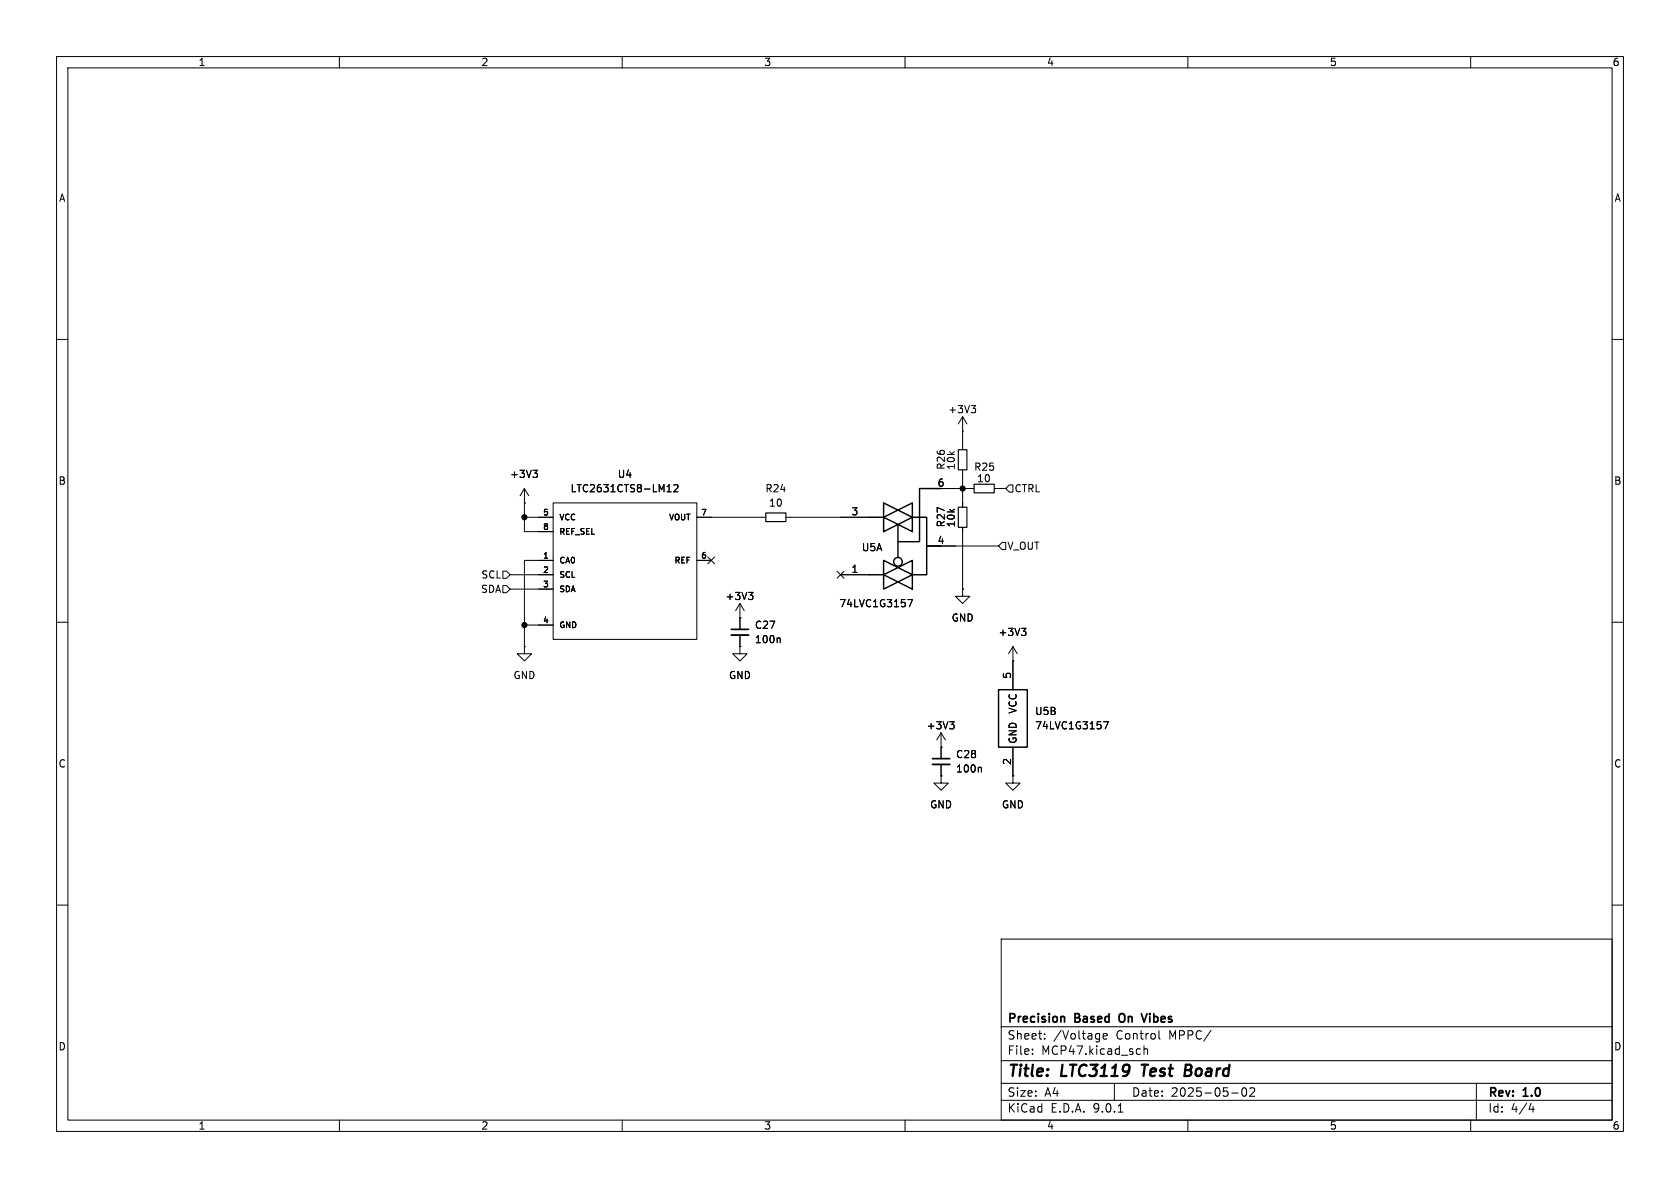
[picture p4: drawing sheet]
<svg xmlns="http://www.w3.org/2000/svg" width="297mm" height="210mm" viewBox="0 0 297 210" stroke-linecap="round" stroke-linejoin="round" font-family="sans-serif">
<g fill="none" stroke="#000" stroke-width=".18">
<path d="M10 10h277v190h-277zM12 12h273v186h-273zM60 10v2M110 10v2M160 10v2M210 10v2M260 10v2M10 60h2M170.2 76.2h.1M170.2 73.7v5.8M170.2 73.7l-.8 1.2M170.2 73.7l.7 1.2"/>
<path d="M171.7 71.7h.8l-.4 .5M172.2 72.2l.3 .2v.3l-.3 .3M285 60h2M92.7 88.9h.1M92.7 91.4h5.1M92.7 86.4v7.6h5.1M92.7 86.4l-.8 1.2M92.7 86.4l.8 1.2M94.2 83.1h.8l-.4 .5M94.8 83.6l.2 .3v.3l-.2 .2M97.8 88.9h25.4v24.1h-25.4zM97.8 99.1h-5.1v15.2"/>
<path d="M117.9 86.9h.8M118 86l.3-.3v1.2M119.1 85.8l.5-.1 .3 .3-.8 .9h.8M123.2 91.4h12.2M123.2 99.1h2.5M125.1 98.5l1.2 1.2M126.3 98.5l-1.2 1.2M138.9 91.4h14.8M163.8 96.5h12.7M163.8 86.4h8.4M170.2 83.1v6.6M170.2 93.2v10.9"/>
<path d="M175.8 86.4h2M177.2 95.9h.6v1.3h-.6l-.7-.7zM177.8 86.4l.6-.7h.7v1.3h-.7zM10 110h2M88.9 103.5h.6l.7 .6-.7 .7h-.6zM88.9 101h.6l.7 .6-.7 .6h-.6zM90.2 101.6h7.6M90.2 104.1h7.6M92.7 114.3v1.3h1.3l-1.3 1.2-1.3-1.2h1.3M92.7 114.3h.1M92.7 110.5h5.1M130.8 114.3v1.3h1.3l-1.3 1.2-1.3-1.2h1.3"/>
<path d="M130.8 114.3h.1M130.8 109.2h.1M130.8 106.7v4.6M130.8 112.3v2M130.8 106.7l-.8 1.3M130.8 106.7l.8 1.3M132.3 104.7h.8l-.4 .5M132.9 105.2l.2 .2v.3l-.2 .3M137.8 112.8l.1 .2v.6M148 101l1.2 1.2M148.6 101.6h5.1M149.2 101l-1.2 1.2"/>
<path d="M160.5 106h.8l-.5 1.3M170.2 104.1v1.3h1.2l-1.2 1.3-1.3-1.3h1.3M170.2 104.1h.1M179.1 116.8h.1M179.1 114.3v7.6M179.1 114.3l-.8 1.3M179.1 114.3l.7 1.3M180.6 111.1h.8l-.5 .5M181.1 111.6l.3 .2v.3l-.3 .2M285 110h2M166.4 137.2v1.2h1.2l-1.2 1.3-1.3-1.3h1.3M166.4 137.2h.1"/>
<path d="M166.4 132.1h.1M166.4 129.5v4.6M166.4 135.1v2.1M166.4 129.5l-.8 1.3M166.4 129.5l.7 1.3M167.9 127.6h.8l-.5 .5M168.4 128.1l.3 .2v.3l-.3 .2M173.3 135.6l.2 .2v.7M179.1 137.2v1.2h1.2l-1.2 1.3-1.3-1.3h1.3M179.1 137.2h.1M179.1 132.1v5.1M195.1 127.6h.8l-.5 1.2"/>
<path d="M10 160h2M177 166h108v32h-108zM285 160h2M60 198v2M110 198v2M160 198v2M177 194.5h108M177 191.5h108M177 187.5h108M177 181.5h108M182.5 186.3v.1M182.5 185.5v.1"/>
<path d="M184.7 183.6v.1M184.7 182.8v.1M195 183.2l.7-.1v-.3l-.5-.1-.2 .2 .1 .7h.6M197 191.5v3M197.7 196.6h.8M201.5 185.4l.1 .1M201.6 186.3l-.1 .1M202.2 184.9v1.5M202.2 185.5l.3-.1 .3 .1 .1 .9M204.9 182.2v1.3l.2 .2M210 198v2M217.7 193.2h1.2"/>
<path d="M219.7 192.4l.2-.1a.81 .81 0 0 1 .6 .6 .81 .81 0 0 1-.3 .8l-.2 .1a.81 .81 0 0 1-.3-1.4zM221 192.4l.5-.1 .2 .1 .1 .3-.9 1.1h.9M260 198v2M261 191.5v6.5M270.7 195l-.4 1.1h.9M271 195.6v1"/>
</g>
<path d="M201.8 188.2h1.2M202.4 188.2l-.2 2M209.5 189.2h.7M209.6 188.2h.7M210.2 189.2l.3 .1M210.4 190.1l-1 .1M210.4 189.1l-.2 .1" fill="none" stroke="#000" stroke-width=".4"/>
<path d="M129.3 111.3h3M164.8 134.1h3.1M188 179.7l.2 .2v.8M198.1 179.3a1.07 1.07 0 0 0 0 1.3M201.8 179.2l.5 1.5 .5-1.5" fill="none" stroke="#000" stroke-width=".3"/>
<g fill="none" stroke="#000" stroke-width=".25">
<path d="M153.7 91.4h2.5M156.2 99.1l2.5 1.2-2.5 1.3zM156.2 91.4l2.5 1.3-2.5 1.3zM156.2 88.9l2.5 1.3-2.5 1.2zM158.7 92.7l2.6-1.3v2.6zM158.7 90.2l2.6-1.3v2.5zM158.7 92.7v5.9M161.3 91.4h2.5v10.2h-2.5M163.8 96.5h2.6M166.4 86.4h-3.8v9.4h-3.9M153.7 101.6h2.5M156.2 101.6l2.5 1.3-2.5 1.2z"/>
<path d="M158.7 102.9l2.6-1.3v2.5zM158.7 100.3l2.6-1.2v2.5zM176.5 121.9h5.1v10.2h-5.1z"/>
<circle cx="158.7" cy="99.3" r=".76"/>
</g>
<path d="M169.4 79.5h1.5v3.6h-1.5zM135.4 90.7h3.5v1.5h-3.5zM169.4 89.7h1.5v3.5h-1.5zM172.2 85.6h3.6v1.5h-3.6z" fill="none" stroke="#000" stroke-width=".2"/>
<path d="M129.3 112.3h3M164.8 135.1h3.1" fill="none" stroke="#000" stroke-width=".33"/>
<g fill="#000" stroke="#000" stroke-width=".18">
<circle cx="92.7" cy="91.4" r=".46"/>
<circle cx="170.2" cy="86.4" r=".46"/>
<circle cx="92.7" cy="110.5" r=".46"/>
</g>
<g font-size="2.8">
<text x="178" y="190.9">Title:</text>
<text x="187.7" y="190.9">LTC3119</text>
<text x="202.7" y="190.9">Test</text>
<text x="211.1" y="190.9">Board</text>
</g>
<g font-size="2.1">
<text x="178" y="184">Sheet:</text>
<text x="178" y="181.2">Precision</text>
<text x="186.2" y="184">/Voltage</text>
<text x="190.1" y="181.2">Based</text>
<text x="197.4" y="184">Control</text>
<text x="198.6" y="181.2">On</text>
<text x="203.2" y="181.2">Vibes</text>
<text x="206.8" y="184">MPPC/</text>
<text x="178" y="186.7">File:</text>
<text x="184.1" y="186.7">MCP47.kicad_sch</text>
<text x="178" y="196.9">KiCad</text>
<text x="178" y="194.1">Size:</text>
<text x="184.7" y="194.1">A4</text>
<text x="185.7" y="196.9">E.D.A.</text>
<text x="193.3" y="196.9">9.0.1</text>
<text x="200" y="194.1">Date:</text>
<text x="207" y="194.1">2025-05-02</text>
<text x="263" y="194.3">Rev:</text>
<text x="263" y="196.9">Id:</text>
<text x="267.1" y="196.9">4/4</text>
<text x="269.4" y="194.3">1.0</text>
</g>
<g font-size="1.8">
<text x="35" y="11.9">1</text>
<text x="85" y="11.9">2</text>
<text x="135" y="11.9">3</text>
<text x="185" y="11.9">4</text>
<text x="235" y="11.9">5</text>
<text x="285" y="11.9">6</text>
<text x="10.3" y="35.9">A</text>
<text x="285.3" y="35.9">A</text>
<text x="167.5" y="73.3">+3V3</text>
<text x="167.2" y="83.1" transform="rotate(-90 167.2 83.1)">R26</text>
<text x="169" y="83.2" transform="rotate(-90 169 83.2)">10k</text>
<text x="172.1" y="83.4">R25</text>
<text x="10.3" y="85.9">B</text>
<text x="90.1" y="84.7">+3V3</text>
<text x="100.8" y="87.2">LTC2631CTS8-LM12</text>
<text x="109.1" y="84.7">U4</text>
<text x="135.2" y="87.2">R24</text>
<text x="135.8" y="89.8">10</text>
<text x="165.7" y="86.1">6</text>
<text x="172.6" y="85.4">10</text>
<text x="179.3" y="87.2">CTRL</text>
<text x="285.3" y="85.9">B</text>
<text x="150.4" y="91.2">3</text>
<text x="167.2" y="93.3" transform="rotate(-90 167.2 93.3)">R27</text>
<text x="169" y="93.3" transform="rotate(-90 169 93.3)">10k</text>
<text x="150.4" y="101.3">1</text>
<text x="152.3" y="97.6">U5A</text>
<text x="165.7" y="96.3">4</text>
<text x="178" y="97.4">V_OUT</text>
<text x="84.9" y="105">SDA</text>
<text x="85" y="102.5">SCL</text>
<text x="128.2" y="106.3">+3V3</text>
<text x="148.3" y="107.5">74LVC1G3157</text>
<text x="133.4" y="113.9">100n</text>
<text x="133.4" y="111.4">C27</text>
<text x="168.1" y="110.1">GND</text>
<text x="176.4" y="112.6">+3V3</text>
<text x="90.7" y="120.2">GND</text>
<text x="128.8" y="120.2">GND</text>
<text x="178.8" y="120.1" transform="rotate(-90 178.8 120.1)">5</text>
<text x="163.7" y="129.1">+3V3</text>
<text x="179.9" y="131.6" transform="rotate(-90 179.9 131.6)">GND</text>
<text x="179.9" y="126.3" transform="rotate(-90 179.9 126.3)">VCC</text>
<text x="182.9" y="126.6">U5B</text>
<text x="182.9" y="129.1">74LVC1G3157</text>
<text x="10.3" y="135.9">C</text>
<text x="168.9" y="136.8">100n</text>
<text x="168.9" y="134.2">C28</text>
<text x="178.8" y="135.3" transform="rotate(-90 178.8 135.3)">2</text>
<text x="285.3" y="135.9">C</text>
<text x="164.3" y="143.1">GND</text>
<text x="177" y="143.1">GND</text>
<text x="10.3" y="185.9">D</text>
<text x="285.3" y="185.9">D</text>
<text x="35" y="199.9">1</text>
<text x="85" y="199.9">2</text>
<text x="135" y="199.9">3</text>
<text x="185" y="199.9">4</text>
<text x="235" y="199.9">5</text>
<text x="285" y="199.9">6</text>
</g>
<g font-size="1.4">
<text x="95.9" y="91.2">5</text>
<text x="95.9" y="93.7">8</text>
<text x="98.8" y="92.2">VCC</text>
<text x="98.8" y="94.7">REF_SEL</text>
<text x="118.1" y="92.2">VOUT</text>
<text x="123.8" y="91.2">7</text>
<text x="95.9" y="98.8">1</text>
<text x="95.9" y="101.3">2</text>
<text x="98.8" y="99.8">CA0</text>
<text x="119.1" y="99.8">REF</text>
<text x="123.8" y="98.8">6</text>
<text x="95.9" y="103.9">3</text>
<text x="98.8" y="102.3">SCL</text>
<text x="98.8" y="104.9">SDA</text>
<text x="95.9" y="110.2">4</text>
<text x="98.8" y="111.2">GND</text>
</g>
</svg>
